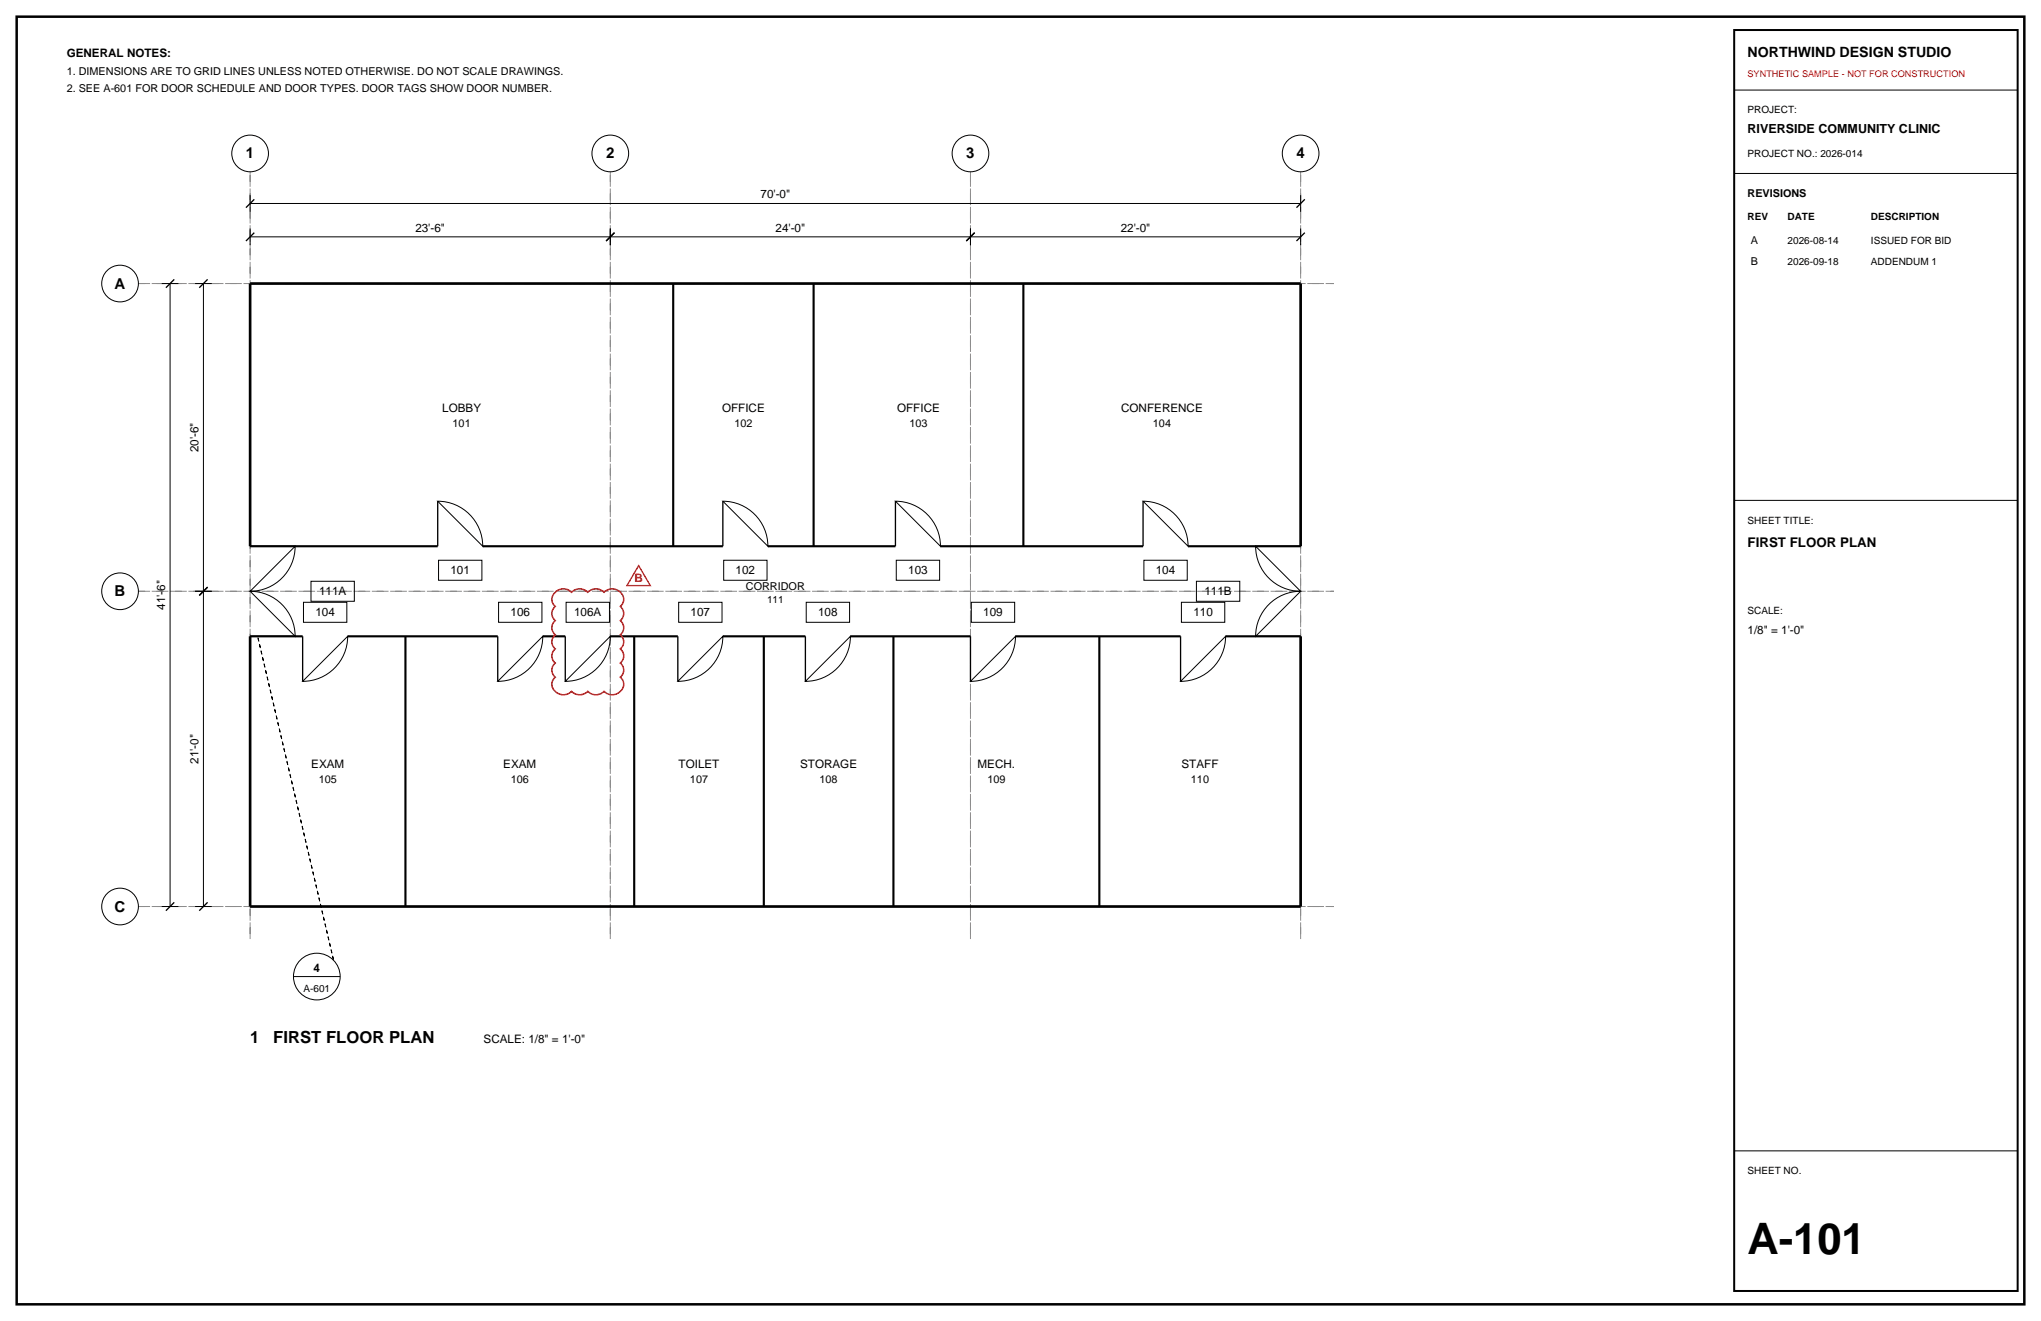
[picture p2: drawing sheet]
<svg xmlns="http://www.w3.org/2000/svg" width="432mm" height="279mm" viewBox="0 0 432 279" stroke-linecap="round" stroke-linejoin="round" font-family="sans-serif">
<path d="M3.5 3.5h424.8v272.4h-424.8z" fill="none" stroke="#000" stroke-width=".53"/>
<path d="M52.9 36.3v162.5zM129.1 36.3v162.5zM205.3 36.3v162.5zM275.2 36.3v162.5zM29.3 60h252.9zM29.3 125.1h252.9zM29.3 191.7h252.9z" fill="none" stroke="#8c8c8c" stroke-width=".21" stroke-dasharray="2.1 .7 .4 .7" stroke-linecap="butt"/>
<g fill="none" stroke="#000" stroke-width=".21">
<path d="M366.9 19.1h60zM366.9 36.7h60zM34.2 60h3.5zM36 60v131.7zM41.3 60h3.5zM43 60v65.1zM52.9 50.1h76.2zM52.9 48.3v3.6zM52.9 43h222.3zM52.9 41.3v3.5zM129.1 48.3v3.6zM129.1 50.1h76.2z"/>
<path d="M205.3 48.3v3.6zM205.3 50.1h69.9zM275.2 48.3v3.6zM275.2 41.3v3.5zM92.6 106a9.5 9.5 0 0 1 9.5 9.5zM92.8 118.5h9.2v4.2h-9.2zM152.9 106a9.5 9.5 0 0 1 9.6 9.5zM153.1 118.5h9.2v4.2h-9.2zM189.4 106a9.5 9.5 0 0 1 9.6 9.5zM189.6 118.5h9.2v4.2h-9.2zM241.8 106a9.5 9.5 0 0 1 9.6 9.5zM242 118.5h9.2v4.2h-9.2z"/>
<path d="M265.6 115.5l9.6 9.6a9.5 9.5 0 0 1-9.6-9.6zM366.9 105.8h60zM41.3 125.1h3.5zM43 125.1v66.6zM52.9 125.1l9.5-9.6a9.5 9.5 0 0 1-9.5 9.6zM52.9 125.1a9.5 9.5 0 0 1 9.5 9.5zM64.2 127.4h9.2v4.2h-9.2zM65.8 122.9h9.2v4.3h-9.2zM73.6 134.6a9.5 9.5 0 0 1-9.6 9.5zM105.5 127.4h9.2v4.2h-9.2zM114.8 134.6a9.5 9.5 0 0 1-9.5 9.5zM119.8 127.4h9.1v4.2h-9.1z"/>
<path d="M129.1 134.6a9.5 9.5 0 0 1-9.5 9.5zM143.6 127.4h9.2v4.2h-9.2zM152.9 134.6a9.5 9.5 0 0 1-9.5 9.5zM170.6 127.4h9.1v4.2h-9.1zM179.9 134.6a9.5 9.5 0 0 1-9.5 9.5zM205.5 127.4h9.2v4.2h-9.2zM214.8 134.6a9.5 9.5 0 0 1-9.5 9.5zM249.9 127.4h9.2v4.2h-9.2zM253.1 122.9h9.2v4.3h-9.2zM259.3 134.6a9.5 9.5 0 0 1-9.5 9.5zM268 128.3a9.5 9.5 0 0 1 7.2-3.2l-9.6 9.5a9.5 9.5 0 0 1 2.4-6.3zM34.2 191.7h3.5z"/>
<path d="M41.3 191.7h3.5zM62.1 206.6h9.9zM366.9 243.4h60z"/>
<circle cx="52.9" cy="32.5" r="3.9"/>
<circle cx="129.1" cy="32.5" r="3.9"/>
<circle cx="205.3" cy="32.5" r="3.9"/>
<circle cx="275.2" cy="32.5" r="3.9"/>
<circle cx="25.4" cy="60" r="3.9"/>
<circle cx="25.4" cy="125.1" r="3.9"/>
<circle cx="25.4" cy="191.7" r="3.9"/>
<circle cx="67" cy="206.6" r="4.9"/>
</g>
<g fill="none" stroke="#000" stroke-width=".28">
<path d="M52 51l1.8-1.8zM52 43.9l1.8-1.7zM128.2 51l1.8-1.8zM204.4 51l1.8-1.8zM274.3 51l1.7-1.8zM274.3 43.9l1.7-1.7zM35.1 60.9l1.8-1.8zM42.2 60.9l1.7-1.8zM52.9 115.5h9.5zM92.6 106v9.5zM152.9 106v9.5zM189.4 106v9.5z"/>
<path d="M241.8 106v9.5zM265.6 115.5h9.6zM42.2 125.9l1.7-1.7zM52.9 134.6h9.5zM64 134.6v9.5zM105.3 134.6v9.5zM119.6 134.6v9.5zM143.4 134.6v9.5zM170.4 134.6v9.5zM205.3 134.6v9.5zM249.8 134.6v9.5zM265.6 134.6h9.6z"/>
<path d="M35.1 192.6l1.8-1.7zM42.2 192.6l1.7-1.7z"/>
</g>
<path d="M52.9 60h222.3zM52.9 60v55.5zM275.2 60v55.5zM52.9 134.6v57.1zM275.2 134.6v57.1zM52.9 191.7h222.3z" fill="none" stroke="#000" stroke-width=".56"/>
<g fill="none" stroke="#000" stroke-width=".45">
<path d="M142.4 60v55.5zM172.1 60v55.5zM216.5 60v55.5zM52.9 115.5h39.7zM102.1 115.5h50.8zM162.5 115.5h26.9zM199 115.5h42.8zM251.4 115.5h23.8zM52.9 134.6h11.1zM73.6 134.6h31.7zM85.8 134.6v57.1zM114.8 134.6h4.8z"/>
<path d="M129.1 134.6h14.3zM134.2 134.6v57.1zM152.9 134.6h17.5zM161.6 134.6v57.1zM179.9 134.6h25.4zM189 134.6v57.1zM214.8 134.6h35zM232.6 134.6v57.1zM259.3 134.6h15.9z"/>
</g>
<path d="M54.5 134.6l16.1 68.4z" fill="none" stroke="#000" stroke-width=".21" stroke-dasharray=".7 .7" stroke-linecap="butt"/>
<path d="M366.9 6.4h60v266.6h-60z" fill="none" stroke="#000" stroke-width=".42"/>
<path d="M117.5 125.3a2.41 2.41 0 0 1 3.4 0 2.41 2.41 0 0 1 3.5 0 2.41 2.41 0 0 1 3.4 0 2.39 2.39 0 0 1 2.8-.5 2.39 2.39 0 0 1 1.3 2.5l-.7 1a1.91 1.91 0 0 1 0 3 1.91 1.91 0 0 1 0 3 1.91 1.91 0 0 1 0 2.9 1.91 1.91 0 0 1 0 3 1.91 1.91 0 0 1 0 3 2.23 2.23 0 0 1 .3 2.9 2.23 2.23 0 0 1-2.8 .7l-.9-.6a2.41 2.41 0 0 1-3.4 0 2.41 2.41 0 0 1-3.5 0 2.39 2.39 0 0 1-2.8 .5 2.39 2.39 0 0 1-1.3-2.5l.7-1a1.91 1.91 0 0 1 0-3 1.91 1.91 0 0 1 0-3 1.91 1.91 0 0 1 0-2.9 1.91 1.91 0 0 1 0-3 1.91 1.91 0 0 1 0-3 1.91 1.91 0 0 1 0-3z" fill="none" stroke="#d90d0d" stroke-width=".32"/>
<path d="M135.1 119.6l2.5 4.3h-5z" fill="none" stroke="#d90d0d" stroke-width=".28"/>
<text font-size="9.2" x="369.7" y="265.3">A-101</text>
<g font-size="3.5">
<text x="52.9" y="220.7">1</text>
<text x="57.8" y="220.7">FIRST FLOOR PLAN</text>
</g>
<g font-size="3.2">
<text x="52" y="33.5">1</text>
<text x="128.2" y="33.5">2</text>
<text x="204.4" y="33.5">3</text>
<text x="274.3" y="33.5">4</text>
<text x="24.3" y="61">A</text>
<text x="24.3" y="126.1">B</text>
<text x="24.3" y="192.8">C</text>
</g>
<text font-size="3" x="369.7" y="12">NORTHWIND DESIGN STUDIO</text>
<text font-size="2.8" x="369.7" y="115.7">FIRST FLOOR PLAN</text>
<text font-size="2.6" x="369.7" y="28.2">RIVERSIDE COMMUNITY CLINIC</text>
<g font-size="2.5">
<text x="14.1" y="12">GENERAL NOTES:</text>
<text x="160.9" y="42">70'-0&quot;</text>
<text x="87.9" y="49">23'-6&quot;</text>
<text x="164.1" y="49">24'-0&quot;</text>
<text x="237.1" y="49">22'-0&quot;</text>
<text x="93.6" y="87">LOBBY</text>
<text x="152.8" y="87">OFFICE</text>
<text x="189.8" y="87">OFFICE</text>
<text x="237.2" y="87">CONFERENCE</text>
<text x="42" y="95.7" transform="rotate(-90 42 95.7)">20'-6&quot;</text>
<text x="67.5" y="125.9">111A</text>
<text x="95.3" y="121.5">101</text>
<text x="155.6" y="121.5">102</text>
<text x="192.1" y="121.5">103</text>
<text x="244.5" y="121.5">104</text>
<text x="254.8" y="125.9">111B</text>
<text x="34.9" y="129" transform="rotate(-90 34.9 129)">41'-6&quot;</text>
<text x="66.7" y="130.4">104</text>
<text x="108" y="130.4">106</text>
<text x="121.5" y="130.4">106A</text>
<text x="146.1" y="130.4">107</text>
<text x="173.1" y="130.4">108</text>
<text x="208" y="130.4">109</text>
<text x="252.5" y="130.4">110</text>
<text x="369.7" y="134.1">1/8&quot; = 1'-0&quot;</text>
<text x="42" y="161.5" transform="rotate(-90 42 161.5)">21'-0&quot;</text>
<text x="65.8" y="162.5">EXAM</text>
<text x="106.5" y="162.5">EXAM</text>
<text x="143.6" y="162.5">TOILET</text>
<text x="169.3" y="162.5">STORAGE</text>
<text x="206.8" y="162.5">MECH.</text>
<text x="250" y="162.5">STAFF</text>
<text x="66.3" y="205.5">4</text>
<text x="102.3" y="220.7">SCALE: 1/8&quot; = 1'-0&quot;</text>
</g>
<text font-size="2.5" fill="#d90d0d" x="134.2" y="123.2">B</text>
<g font-size="2.3">
<text x="14.1" y="15.9">1. DIMENSIONS ARE TO GRID LINES UNLESS NOTED OTHERWISE. DO NOT SCALE DRAWINGS.</text>
<text x="14.1" y="19.4">2. SEE A-601 FOR DOOR SCHEDULE AND DOOR TYPES. DOOR TAGS SHOW DOOR NUMBER.</text>
<text x="369.7" y="41.6">REVISIONS</text>
<text x="370.4" y="51.5">A</text>
<text x="370.4" y="56.1">B</text>
<text x="95.8" y="90.2">101</text>
<text x="155.4" y="90.2">102</text>
<text x="192.4" y="90.2">103</text>
<text x="243.9" y="90.2">104</text>
<text x="157.8" y="124.7">CORRIDOR</text>
<text x="67.4" y="165.6">105</text>
<text x="108.1" y="165.6">106</text>
<text x="146" y="165.6">107</text>
<text x="173.4" y="165.6">108</text>
<text x="208.9" y="165.6">109</text>
<text x="252" y="165.6">110</text>
</g>
<g font-size="2.1">
<text x="369.7" y="24">PROJECT:</text>
<text x="369.7" y="33.2">PROJECT NO.: 2026-014</text>
<text x="369.7" y="46.6">REV</text>
<text x="378.2" y="46.6">DATE</text>
<text x="395.8" y="46.6">DESCRIPTION</text>
<text x="378.2" y="51.5">2026-08-14</text>
<text x="395.8" y="51.5">ISSUED FOR BID</text>
<text x="378.2" y="56.1">2026-09-18</text>
<text x="395.8" y="56.1">ADDENDUM 1</text>
<text x="369.7" y="110.8">SHEET TITLE:</text>
<text x="162.3" y="127.5">111</text>
<text x="369.7" y="129.8">SCALE:</text>
<text x="64.2" y="209.7">A-601</text>
<text x="369.7" y="248.4">SHEET NO.</text>
</g>
<text font-size="1.9" fill="#d90d0d" x="369.7" y="16.2">SYNTHETIC SAMPLE - NOT FOR CONSTRUCTION</text>
</svg>
